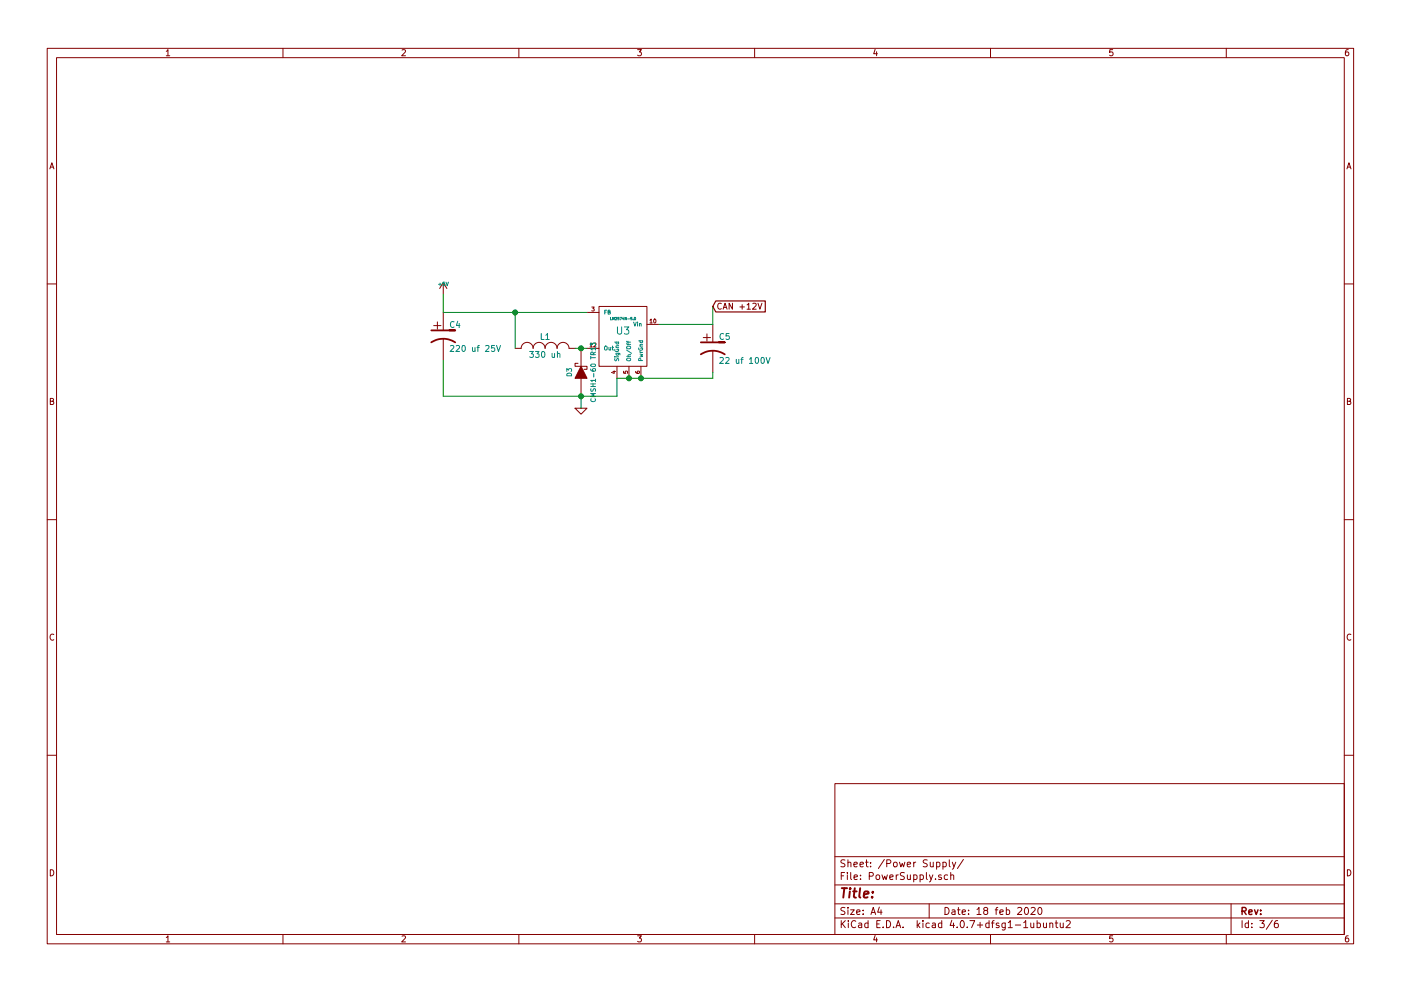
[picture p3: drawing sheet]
EESchema Schematic File Version 2
LIBS:power
LIBS:device
LIBS:transistors
LIBS:conn
LIBS:linear
LIBS:regul
LIBS:74xx
LIBS:cmos4000
LIBS:adc-dac
LIBS:memory
LIBS:xilinx
LIBS:microcontrollers
LIBS:dsp
LIBS:microchip
LIBS:analog_switches
LIBS:motorola
LIBS:texas
LIBS:intel
LIBS:audio
LIBS:interface
LIBS:digital-audio
LIBS:philips
LIBS:display
LIBS:cypress
LIBS:siliconi
LIBS:opto
LIBS:atmel
LIBS:contrib
LIBS:valves
LIBS:esp32_devboards
LIBS:smalljumper
LIBS:sn65hvd233-ht
LIBS:lm2574n-5
LIBS:MCP23xxx
LIBS:tbd62x83a
LIBS:tc442x
LIBS:mct6h
LIBS:bridge
LIBS:pca9685
LIBS:4814p-2
LIBS:ESP32-PWMHalfSidingSMD-cache
EELAYER 25 0
EELAYER END
$Descr A4 11693 8268
encoding utf-8
Sheet 3 6
Title ""
Date "18 feb 2020"
Rev ""
Comp ""
Comment1 ""
Comment2 ""
Comment3 ""
Comment4 ""
$EndDescr
$Comp
L LM2574HVM-5.0 U3
U 1 1
P 5200 2800
F 0 "U3" H 5200 2850 60  0000 C CNN
F 1 "LM2574N-5.0" H 5200 2950 21  0000 C CNN
F 2 "SOIC_Wide:SOIC-14_7.4x8.7mm_Pitch1.27mm" H 5200 2800 60  0001 C CNN
F 3 "~" H 5200 2800 60  0000 C CNN
F 4 "926-LM2574N-5.0/NOPB" H 5200 2800 60  0001 C CNN "Mouser Part Number"
	1    5200 2800
	1    0    0    -1  
$EndComp
$Comp
L CP1-RESCUE-ESP32-PWMHalfSidingSMD C5
U 1 1
P 5950 2900
F 0 "C5" H 6000 3000 50  0000 L CNN
F 1 "22 uf 100V" H 6000 2800 50  0000 L CNN
F 2 "Capacitors_SMD:CP_Elec_8x10" H 5950 2900 60  0001 C CNN
F 3 "~" H 5950 2900 60  0000 C CNN
F 4 "647-UUX2A220MNL6GS" H 5950 2900 60  0001 C CNN "Mouser Part Number"
	1    5950 2900
	1    0    0    -1  
$EndComp
$Comp
L CP1-RESCUE-ESP32-PWMHalfSidingSMD C4
U 1 1
P 3700 2800
F 0 "C4" H 3750 2900 50  0000 L CNN
F 1 "220 uf 25V" H 3750 2700 50  0000 L CNN
F 2 "Capacitors_SMD:CP_Elec_8x10" H 3700 2800 60  0001 C CNN
F 3 "~" H 3700 2800 60  0000 C CNN
F 4 "647-UWT1E221MNL1GS" H 3700 2800 60  0001 C CNN "Mouser Part Number"
	1    3700 2800
	1    0    0    -1  
$EndComp
$Comp
L INDUCTOR_SMALL L1
U 1 1
P 4550 2900
F 0 "L1" H 4550 3000 50  0000 C CNN
F 1 "330 uh" H 4550 2850 50  0000 C CNN
F 2 "SRN1060:SRN1060" H 4550 2900 60  0001 C CNN
F 3 "~" H 4550 2900 60  0000 C CNN
F 4 "652-SRN1060-331M" H 4550 2900 60  0001 C CNN "Mouser Part Number"
	1    4550 2900
	1    0    0    -1  
$EndComp
$Comp
L DIODESCH D3
U 1 1
P 4850 3100
F 0 "D3" H 4850 3200 40  0000 C CNN
F 1 "CMSH1-60 TR13" H 4850 3000 40  0000 C CNN
F 2 "Diodes_SMD:D_SMB" H 4850 3100 60  0001 C CNN
F 3 "~" H 4850 3100 60  0000 C CNN
F 4 "610-CMSH1-60TR13" H 4850 3100 60  0001 C CNN "Mouser Part Number"
	1    4850 3100
	0    -1   -1   0   
$EndComp
Wire Wire Line
	5950 2700 5500 2700
Wire Wire Line
	4900 2600 3700 2600
Wire Wire Line
	4300 2900 4300 2600
Connection ~ 4300 2600
Wire Wire Line
	4800 2900 4900 2900
Connection ~ 4850 2900
Wire Wire Line
	5950 3150 5950 3100
Wire Wire Line
	5150 3150 5950 3150
Connection ~ 5350 3150
Connection ~ 5250 3150
Wire Wire Line
	5150 3300 5150 3150
Wire Wire Line
	3700 3300 5150 3300
Wire Wire Line
	3700 3300 3700 3000
Connection ~ 4850 3300
$Comp
L GND-RESCUE-ESP32-PWMHalfSidingSMD #PWR016
U 1 1
P 4850 3400
F 0 "#PWR016" H 4850 3400 30  0001 C CNN
F 1 "GND" H 4850 3330 30  0001 C CNN
F 2 "" H 4850 3400 60  0000 C CNN
F 3 "" H 4850 3400 60  0000 C CNN
	1    4850 3400
	1    0    0    -1  
$EndComp
$Comp
L +5V #PWR017
U 1 1
P 3700 2450
F 0 "#PWR017" H 3700 2540 20  0001 C CNN
F 1 "+5V" H 3700 2540 30  0000 C CNN
F 2 "" H 3700 2450 60  0000 C CNN
F 3 "" H 3700 2450 60  0000 C CNN
	1    3700 2450
	1    0    0    -1  
$EndComp
Wire Wire Line
	5950 2550 5950 2700
Wire Wire Line
	3700 2600 3700 2450
Wire Wire Line
	4850 3300 4850 3400
Text GLabel 5950 2550 2    50   Input ~ 0
CAN +12V
$EndSCHEMATC
